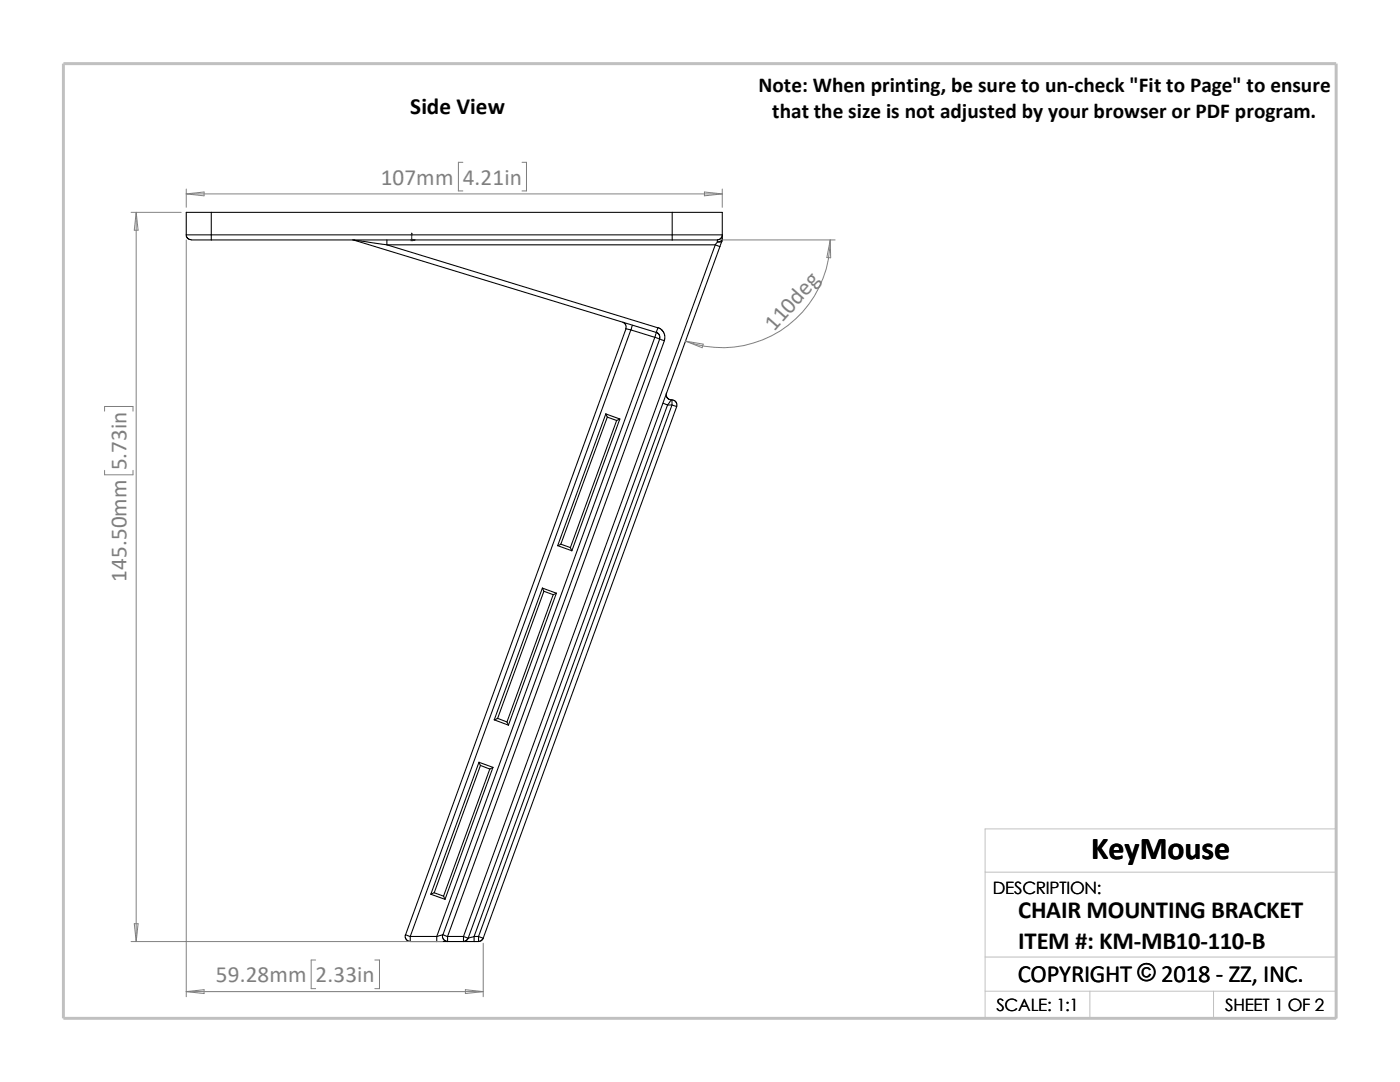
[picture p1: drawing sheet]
<svg xmlns="http://www.w3.org/2000/svg" width="279mm" height="216mm" viewBox="0 0 279 216" stroke-linecap="round" stroke-linejoin="round" font-family="sans-serif">
<path d="M196.6 174h70.1M196.6 191h70.1M196.6 197.8h70.1M217.5 197.8v5.4M242.2 197.8v5.4M26.8 203.2h239.9v-37.8h-70.1v37.8" fill="none" stroke="#c0c0c0" stroke-width=".2"/>
<path d="M12.7 12.7h254v190.5h-254z" fill="none" stroke="#c0c0c0" stroke-width=".59"/>
<g fill="none" stroke="#000" stroke-width=".21">
<path d="M37.2 46.9h5M37.2 46.9v.3l.3 .4 .6 .2M38.1 47.9h4.1M42.2 42.4h-5v4.5M42.2 47.9h92M42.2 46.9h92M42.2 42.4v4.5M42.2 42.4h92M42.2 46.9v1M70.4 47.9h.3M70.7 47.9l6.5 1M70.7 47.9l60.3 18.4"/>
<path d="M77.2 48.9l54.1 16.5-.3 .9M77.2 48.9h65.5M77.2 47.9v1M134.2 47.9h9M134.2 46.9v1M134.2 46.9h9.9M134.2 42.4h9.9v4.5M134.2 42.4v4.5M142.7 48.9l1 .3M142.7 48.9l-50.2 138M143.2 48.3l-.5 .6M143.2 47.9v.4"/>
<path d="M143.7 49.2l-50.3 138M144.1 48a.73 .73 0 0 1-.9 .3M144.1 48l-.4 1.2M144.1 46.9v.8M144.1 47.7a.87 .87 0 0 1-.9 .6M144.1 47.7v.3M144.2 46.9l-.4 .7-.6 .3M124.3 64.3l.2 .1 .4 .4v.8M125.9 65.8l-1-.2-44 120.9M125.9 65.8l4.8 1.5M125.9 65.8l-44 121.1M126.2 64.9l-.3 .9"/>
<path d="M130.7 67.3l1 .3M130.7 67.3l-43.5 119.6M131 66.3l.2 .1 .4 .5v.7M131 66.3l-.3 1M131.3 65.4l.7 .3 .5 .7 .2 .5-.1 1.1M131.7 67.6l-43.3 118.9M131.7 67.6l.9 .4M132.6 68l-43.3 118.9M133 78.4l.1 .9 .3 .3 .6 .2M134 79.8l-.8 1M134 79.8h.1M134.1 79.8l.7 .3 .3 .5-.1 .6"/>
<path d="M134.1 79.8v1M120.9 82.6l-9.6 26.3M120.9 82.6l2.8 1M120.9 82.6l.3 .6M121.2 83.2l-9.3 25.4M121.2 83.2l1.9 .7M123.1 83.9l-9.3 25.4M123.7 83.6l-9.6 26.3M123.7 83.6l-.6 .3M132.3 80.5l.9 .3M133.2 80.8l-38.6 106.1M133.2 80.8h.9"/>
<path d="M134.1 80.8l.9 .4M134.1 80.8l-38.6 106.1M135 81.2l-38.6 106M108.2 117.3l.3 .7M108.2 117.3l-9.6 26.3M108.2 117.3l2.8 1.1M108.5 118l-9.2 25.3M108.5 118l1.9 .7M110.4 118.7l-9.2 25.4M111 118.4l-9.5 26.3M111 118.4l-.6 .3M111.3 108.9l2.8 1"/>
<path d="M111.9 108.6l1.9 .7M111.9 108.6l-.6 .3M113.8 109.3l.3 .6M95.6 152.1l.3 .6M95.6 152.1l-9.6 26.3M95.6 152.1l2.8 1M95.9 152.7l-9.2 25.4M95.9 152.7l1.8 .8M97.7 153.5l-9.2 25.3M98.4 153.1l-9.6 26.4M98.4 153.1l-.7 .4M98.6 143.6l2.9 1.1"/>
<path d="M99.3 143.3l1.9 .8M99.3 143.3l-.7 .3M101.2 144.1l.3 .6M86 178.4l2.8 1.1M86.7 178.1l-.7 .3M86.7 178.1l1.8 .7M88.5 178.8l.3 .7M80.9 186.5l1 .4M80.9 186.5v.5l.2 .5 .8 .3M81.9 186.9v1h5.3M81.9 186.9h5.3M87.2 186.9v1"/>
<path d="M87.2 187.9h2.1M88.4 186.5l.9 .4M88.4 186.5l-.1 .5 .3 .5 .7 .3M88.4 186.5l-1.2 .4M89.3 186.9h3.2M89.3 187.9h3.2M89.3 186.9v1M92.5 186.9l.9 .3M92.5 186.9v1M92.5 187.9h2.1M93.4 187.2l-.4 .5-.5 .2M94.6 186.9h.9"/>
<path d="M94.6 187.9h.9M94.6 186.9l-1.2 .3M94.6 186.9v1M95.5 186.9v1M95.5 186.9l.9 .3M96.4 187.2l-.3 .5-.6 .2"/>
</g>
<g fill="#00f" stroke="#00f" stroke-width=".2">
<path d="M82.5 47.8l.3 .1-.3 .1z"/>
<path d="M82.2 46.5l.1 .4h-.2z"/>
</g>
<path d="M82 47.9h.8M82 47.8l.3 .2M82.2 46.5v1.5M82.3 47.8l-.3 .2" fill="none" stroke="#00f" stroke-width=".2"/>
<g fill="none" stroke="#808080" stroke-width=".2">
<path d="M37.2 38.7l3.5-.4v.8zM37.2 38.7h106.9M37.2 37.7v3.7M92.4 32.4h-.9v5.7h.9M104.2 32.4h.9v5.7h-.9M140.6 38.3l3.5 .4-3.5 .4zM144.1 37.7v3.7M26.2 42.4h10M27.2 42.4l.4 3.5h-.8zM27.2 42.4v145.5M37.2 47.9v151M144.1 47.9h22.6"/>
<path d="M165.7 47.9l.1 3.5h-.8zM165.7 47.9a21.5 21.5 0 0 1-28.9 20.2M136.8 68.1l3.5 .6-.2 .7zM20.9 93.9v.8h5.6v-.8M20.9 82v-.9h5.6v.9M26.2 187.9h62.1M26.8 184.3h.8l-.4 3.6zM37.2 197.9l3.5-.4v.7zM37.2 197.9h59.2M63 191.6h-.9v5.7h.9M74.8 191.6h.9v5.7h-.9M92.9 197.5l3.5 .4-3.5 .3z"/>
<path d="M96.4 188.2v10.7"/>
</g>
<text font-size="6.4" x="217.8" y="171.4">KeyMouse</text>
<g font-size="4.9">
<text x="203.2" y="183.2">CHAIR MOUNTING BRACKET</text>
<text x="203.2" y="189.3">ITEM #: KM-MB10-110-B</text>
<text x="203.1" y="195.9">COPYRIGHT © 2018 - ZZ, INC.</text>
<text x="227" y="195.8">©</text>
</g>
<text font-size="4.6" x="81.9" y="22.7">Side View</text>
<g font-size="4.6" fill="#808080">
<text x="76" y="36.9">107mm</text>
<text x="92.4" y="36.9">4.21in</text>
<text x="157.7" y="62.8" transform="rotate(-48 157.7 62.8)">0deg</text>
<text x="154.5" y="66.3" transform="rotate(-48 154.5 66.3)">1</text>
<text x="25.2" y="93.9" transform="rotate(-90 25.2 93.9)">5.73in</text>
<text x="25.2" y="116.1" transform="rotate(-90 25.2 116.1)">145.50mm</text>
<text x="43.1" y="196">59.28mm</text>
<text x="63" y="196">2.33in</text>
</g>
<g font-size="4.2">
<text x="151.4" y="18.3">Note: When printing, be sure to un-check &quot;Fit to Page&quot; to ensure</text>
<text x="154.1" y="23.5">that the size is not adjusted by your browser or PDF program.</text>
</g>
<g font-size="3.4">
<text x="198.2" y="178.5">DESCRIPTION:</text>
<text x="198.8" y="201.7">SCALE: 1:1</text>
<text x="244.5" y="201.7">SHEET 1 OF 2</text>
</g>
</svg>
